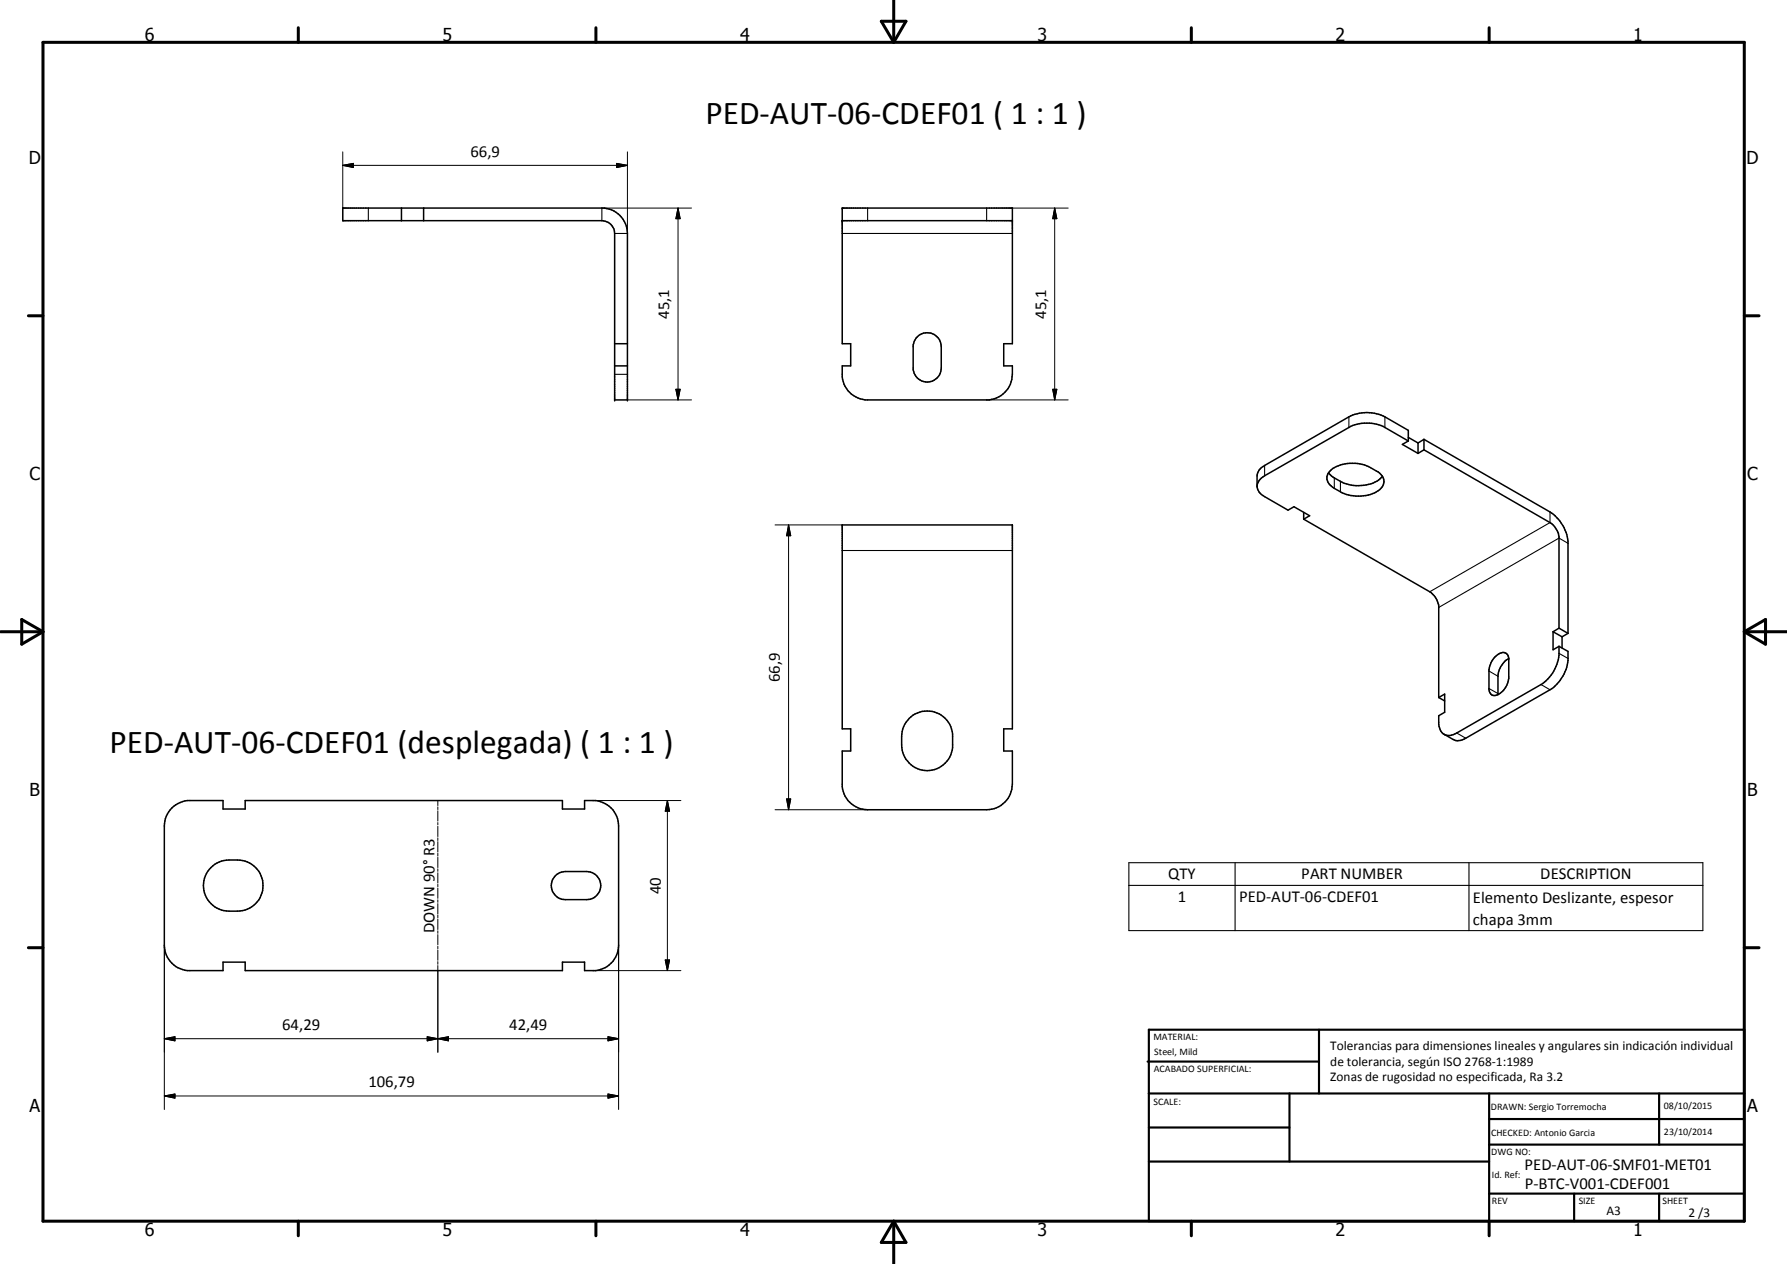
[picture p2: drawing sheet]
<svg xmlns="http://www.w3.org/2000/svg" width="420mm" height="297mm" viewBox="0 0 420 297" stroke-linecap="round" stroke-linejoin="round" font-family="sans-serif">
<g fill="none" stroke="#000" stroke-width=".35">
<path d="M80.6 48.9h61.5a6.1 6.1 0 0 1 5.4 6v39.1h-3v-39.1a3 3 0 0 0-3-3h-60.9zM94.4 48.9v3M99.6 48.9v3M198 48.9h40v31.9h-2v5.2h2v2a6.1 6.1 0 0 1-5.4 6h-29.2a6 6 0 0 1-5.4-5.4v-2.6h2v-5.2h-2zM198 51.9h40M215.4 79.5a3.3 3.3 0 0 1 3.7-1.2 3.3 3.3 0 0 1 2.2 3.2v5a3.3 3.3 0 0 1-3.1 3.3 3.3 3.3 0 0 1-3.5-2.9v-5.8zM144.5 86h3M144.5 80.8h3M295.6 114.3l.1 .6a3.3 3.3 0 0 0 1.6 1.8l5.5 3.2 1.4-.8 3.7 2.1-1.4 .8M312.4 111.1a9.5 9.5 0 0 0 10.9 2.2l.8-.5 .9-.9M312.7 110.7a8.9 8.9 0 0 1 10.9 0 2.51 2.51 0 0 1 1.8 2.2 2.51 2.51 0 0 1-1.3 2.4 9.5 9.5 0 0 1-10.8-.8 2.42 2.42 0 0 1-.6-3.8zM331.1 103.6l-5.5-3.1a9.2 9.2 0 0 0-8.5 0l-19.8 11.3a3.1 3.1 0 0 0-1.7 2.5"/>
<path d="M331.1 103.6v-2.5l-5.5-3.1a9.5 9.5 0 0 0-8.5 0l-19.8 11.4a2.95 2.95 0 0 0-1.7 2.4v2.5M331.1 103.6l-1.4 .8 3.7 2.2M331.1 102.8l2.3 1.3M333.4 104.1v2.5M334.8 105.7l29.6 17.1a4.9 4.9 0 0 1 2.2 3.3v21.5M334.8 103.3l29.6 17a9.7 9.7 0 0 1 4.3 6.9v21.6M334.8 105.7l-1.4 .9M334.8 103.3v2.4M334.8 103.3l-1.4 .8M198 123.4h40v47.9h-2v5.2h2v7.8a6.1 6.1 0 0 1-6 6h-28a6.1 6.1 0 0 1-6-5.4v-8.4h2v-5.2h-2zM306.5 122l29.7 17.1a4.9 4.9 0 0 1 2.1 3.3v21.5M306.5 120.4v1.6"/>
<path d="M351.5 154.3a2.41 2.41 0 0 1 2.4-.9l.5 .4 .3 .9v4.7a4.8 4.8 0 0 1-3.2 4 1.3 1.3 0 0 1-1.4-1.3v-4.7a5.2 5.2 0 0 1 1.4-3.1zM354.7 154.8a5 5 0 0 0-2.5 4.1v4.3M365.2 148.5v4.2l1.4-.8M365.2 148.5l2.1 1.1M366.6 151.9a9.6 9.6 0 0 1-.6 4.2 9.2 9.2 0 0 1-3.7 4.8l-19.8 11.4a2.52 2.52 0 0 1-2.8 .4 2.52 2.52 0 0 1-1.4-2.4v-2.1l1.4-.8v-4.3l-1.4 .8M366.6 151.9l2.1 1.2a9.1 9.1 0 0 1-1.3 5.8l-1 1.5-1.5 1.4-20.3 11.7a3 3 0 0 1-2.9 .3l-2.2-1.2M366.6 147.6l-1.4 .9M366.6 147.6l2.1 1.2M367.3 149.6v2.7M368.7 148.8l-1.4 .8M213.8 168.8a6 6 0 0 1 6.2-1.4 6 6 0 0 1 4 5.1 8.6 8.6 0 0 1-.7 5.4 6 6 0 0 1-6.8 3 6 6 0 0 1-4.5-5.9v-1.9l.2-1.8a6 6 0 0 1 1.6-2.5zM338.3 163.9l1.4 .8"/>
<path d="M40.4 189.9l1.4-1.1 2.3-.7h8.3v2h5.2v-2h74.6v2h5.2v-2a7.1 7.1 0 0 1 4.3 .5 6 6 0 0 1 3.7 5.5v28a6 6 0 0 1-5.4 6h-2.6v-2h-5.2v2h-74.6v-2h-5.2v2h-8.3a6.1 6.1 0 0 1-5.5-6v-28a6 6 0 0 1 1.8-4.2zM49.6 203.9a6 6 0 0 1 4.2-1.8h2a6 6 0 0 1 6 6 6 6 0 0 1-6 6h-2a6 6 0 0 1-5.5-3.7 6 6 0 0 1 1.3-6.5zM130.6 205.8l1-.7 .9-.2 5.5-.1a3.3 3.3 0 0 1 3.2 3.3 3.3 3.3 0 0 1-3.2 3.3h-5.1a3.3 3.3 0 0 1-3-2 3.3 3.3 0 0 1 .7-3.6z"/>
</g>
<g fill="none" stroke="#000" stroke-width=".25">
<path d="M86.6 48.9v3M141.5 48.9v3M144.5 54.9h3M198 54.9h40M204 48.9v3M232 48.9v3M144.5 88h3M317.1 98v2.5M325.6 98v2.5M297.3 109.4v2.4M313.7 112.3v2.5M315.2 113.1v2.5"/>
<path d="M198 129.4h40M364.4 120.3v2.5l-28.2 16.3M368.7 127.7l-2.1-1.3-28.3 16.3M350.1 157.7l2.1 1.2M366.6 153.5l2.1 1.2M342.5 172.3l2.1 1.2M350.1 161.8l2.1 1.2M362.3 160.9l2.1 1.2M265.4 202.7h135v16h-135zM265.4 208.1h135M290.4 202.7v16M345.4 202.7v16"/>
</g>
<g fill="#000">
<circle cx="198" cy="51.9" r=".18"/>
<circle cx="198" cy="48.9" r=".18"/>
<circle cx="144.5" cy="94" r=".18"/>
<circle cx="147.5" cy="94" r=".18"/>
</g>
<g fill="none" stroke="#000" stroke-width=".24">
<path d="M80.6 38.9l2.5-.5v1zM80.6 38.9h66.9M80.6 35.7v13.2M145 38.4l2.5 .5-2.5 .5zM147.5 35.7v19.2M141.5 48.9h21.1M159.4 48.9l.5 2.5h-1zM159.4 48.9v45.1M238 48.9h13.2M248 48.9l.5 2.5h-1zM248 48.9v45.1M147.5 94h15.1"/>
<path d="M158.9 91.5h1l-.5 2.5zM232 94h19.2M247.5 91.5h1l-.5 2.5zM182.2 123.4h15.8M185.4 123.4l.5 2.5h-1zM185.4 123.4v66.9M102.9 188.1v1.2M102.9 189.6v.6M102.9 190.5v2.5M102.9 193.3v.5M102.9 194.2v2.4M102.9 196.9v.6"/>
<path d="M102.9 197.8v2.4M139.4 188.1h20.7M156.9 188.1l.5 2.5h-1zM156.9 188.1v40M182.2 190.3h21.8M184.9 187.7h1l-.5 2.6zM102.9 200.5v.7M102.9 201.5v2.4M102.9 204.2v.6M102.9 205.1v2.4M102.9 207.8v.6M102.9 208.7v2.4"/>
<path d="M102.9 211.5v.5M102.9 212.3v2.5M102.9 215.1v.6M102.9 216v2.4M102.9 218.7v.6M102.9 219.6v2.4M38.6 222.1v38.6M102.9 222.4v.6M102.9 223.3v2.4M102.9 226v.6M102.9 226.9v20.4M139.4 228.1h20.7"/>
<path d="M145.4 222.1v38.6M156.4 225.6h1l-.5 2.5zM38.6 244.1l2.5-.5v1zM38.6 257.6l2.5-.5v1zM38.6 244.1h106.8M38.6 257.6h106.8M100.4 243.6l2.5 .5-2.5 .5zM102.9 244.1l2.5-.5v1zM142.9 243.6l2.5 .5-2.5 .5zM142.9 257.1l2.5 .5-2.5 .5z"/>
</g>
<g fill="none" stroke="#000" stroke-width=".71">
<path d="M10.1 9.9h400v277.1h-400zM70.1 6.5v3.4M140.1 6.5v3.4M207.2 5h5.8l-2.9 4.9zM210.1 0v9.9M280.1 6.5v3.4M350.1 6.5v3.4M6.7 74.2h3.4M410.1 74.2h3.5M.1 148.5h10M5.1 145.6l5 2.9-5 2.9zM410.1 148.5h10"/>
<path d="M410.1 148.5l5-2.9v5.8zM6.7 222.7h3.4M410.1 222.7h3.5M70.1 287v3.4M140.1 287v3.4M210.1 287v10M210.1 287l2.9 5h-5.8zM280.1 287v3.4M350.1 287v3.4"/>
</g>
<g fill="none" stroke="#000" stroke-width=".51">
<path d="M269.8 249.5h40.3M270.1 242h140v45h-140zM270.1 257h140M303.2 257v16M310.1 242v15M350.1 257v30M390.1 257v12M270.1 265h33.1M270.1 273h80M350.1 269h60M350.1 263h60M350.1 280.5h60"/>
<path d="M370.1 280.5v6.5M390.1 280.5v6.5"/>
</g>
<g fill="#000">
<path d="M80.6 38.9l2.5-.5v1zM145 38.4l2.5 .5-2.5 .5zM159.4 48.9l.5 2.5h-1zM248 48.9l.5 2.5h-1zM158.9 91.5h1l-.5 2.5zM247.5 91.5h1l-.5 2.5zM185.4 123.4l.5 2.5h-1zM156.9 188.1l.5 2.5h-1zM184.9 187.7h1l-.5 2.6zM156.4 225.6h1l-.5 2.5zM38.6 244.1l2.5-.5v1zM38.6 257.6l2.5-.5v1z"/>
<path d="M100.4 243.6l2.5 .5-2.5 .5zM102.9 244.1l2.5-.5v1zM142.9 243.6l2.5 .5-2.5 .5zM142.9 257.1l2.5 .5-2.5 .5z"/>
</g>
<g font-size="7.9">
<text x="165.9" y="29.2">PED-AUT-06-CDEF01 ( 1 : 1 )</text>
<text x="25.7" y="177">PED-AUT-06-CDEF01 (desplegada) ( 1 : 1 )</text>
</g>
<g font-size="4.2">
<text x="34" y="9.6">6</text>
<text x="104" y="9.6">5</text>
<text x="174" y="9.6">4</text>
<text x="244" y="9.6">3</text>
<text x="314" y="9.6">2</text>
<text x="384" y="9.6">1</text>
<text x="6.8" y="38.7">D</text>
<text x="410.6" y="38.7">D</text>
<text x="7" y="112.9">C</text>
<text x="410.8" y="112.9">C</text>
<text x="7" y="187.1">B</text>
<text x="410.8" y="187.1">B</text>
<text x="7" y="261.4">A</text>
<text x="410.8" y="261.4">A</text>
<text x="34" y="290.4">6</text>
<text x="104" y="290.4">5</text>
<text x="174" y="290.4">4</text>
<text x="244" y="290.4">3</text>
<text x="314" y="290.4">2</text>
<text x="384" y="290.4">1</text>
</g>
<g font-size="3.9">
<text x="110.6" y="36.8">66,9</text>
<text x="157.3" y="75" transform="rotate(-90 157.3 75)">45,1</text>
<text x="245.9" y="75" transform="rotate(-90 245.9 75)">45,1</text>
<text x="183.4" y="160.3" transform="rotate(-90 183.4 160.3)">66,9</text>
<text x="274.6" y="206.7">QTY</text>
<text x="305.9" y="206.7">PART NUMBER</text>
<text x="362.2" y="206.7">DESCRIPTION</text>
<text x="155.4" y="210.1" transform="rotate(-90 155.4 210.1)">40</text>
<text x="276.9" y="212">1</text>
<text x="291.3" y="212">PED-AUT-06-CDEF01</text>
<text x="346.3" y="212.1">Elemento Deslizante, espesor</text>
<text x="102.2" y="219.3" transform="rotate(-90 102.2 219.3)">DOWN 90° R3</text>
<text x="346.3" y="217.4">chapa 3mm</text>
<text x="66.4" y="242.1">64,29</text>
<text x="119.7" y="242.1">42,49</text>
<text x="86.6" y="255.5">106,79</text>
<text x="358.5" y="275">PED-AUT-06-SMF01-MET01</text>
<text x="358.5" y="279.4">P-BTC-V001-CDEF001</text>
</g>
<g font-size="3.1">
<text x="312.7" y="246.8">Tolerancias para dimensiones lineales y angulares sin indicación individual</text>
<text x="312.7" y="250.4">de tolerancia, según ISO 2768-1:1989</text>
<text x="312.7" y="254">Zonas de rugosidad no especificada, Ra 3.2</text>
<text x="377.7" y="285.6">A3</text>
<text x="397" y="285.9">2 /3</text>
</g>
<g font-size="2.4">
<text x="271.2" y="244.4">MATERIAL:</text>
<text x="271.3" y="252">ACABADO SUPERFICIAL:</text>
<text x="271.4" y="247.9">Steel, Mild</text>
<text x="271.2" y="259.7">SCALE:</text>
<text x="350.6" y="260.8">DRAWN: Sergio Torremocha</text>
<text x="391.2" y="260.6">08/10/2015</text>
<text x="350.6" y="267">CHECKED: Antonio Garcia</text>
<text x="391.2" y="266.7">23/10/2014</text>
<text x="350.6" y="271.4">DWG NO:</text>
<text x="350.8" y="276.9">Id. Ref:</text>
<text x="350.8" y="282.8">REV</text>
<text x="371.2" y="282.9">SIZE</text>
<text x="390.9" y="282.9">SHEET</text>
</g>
</svg>
